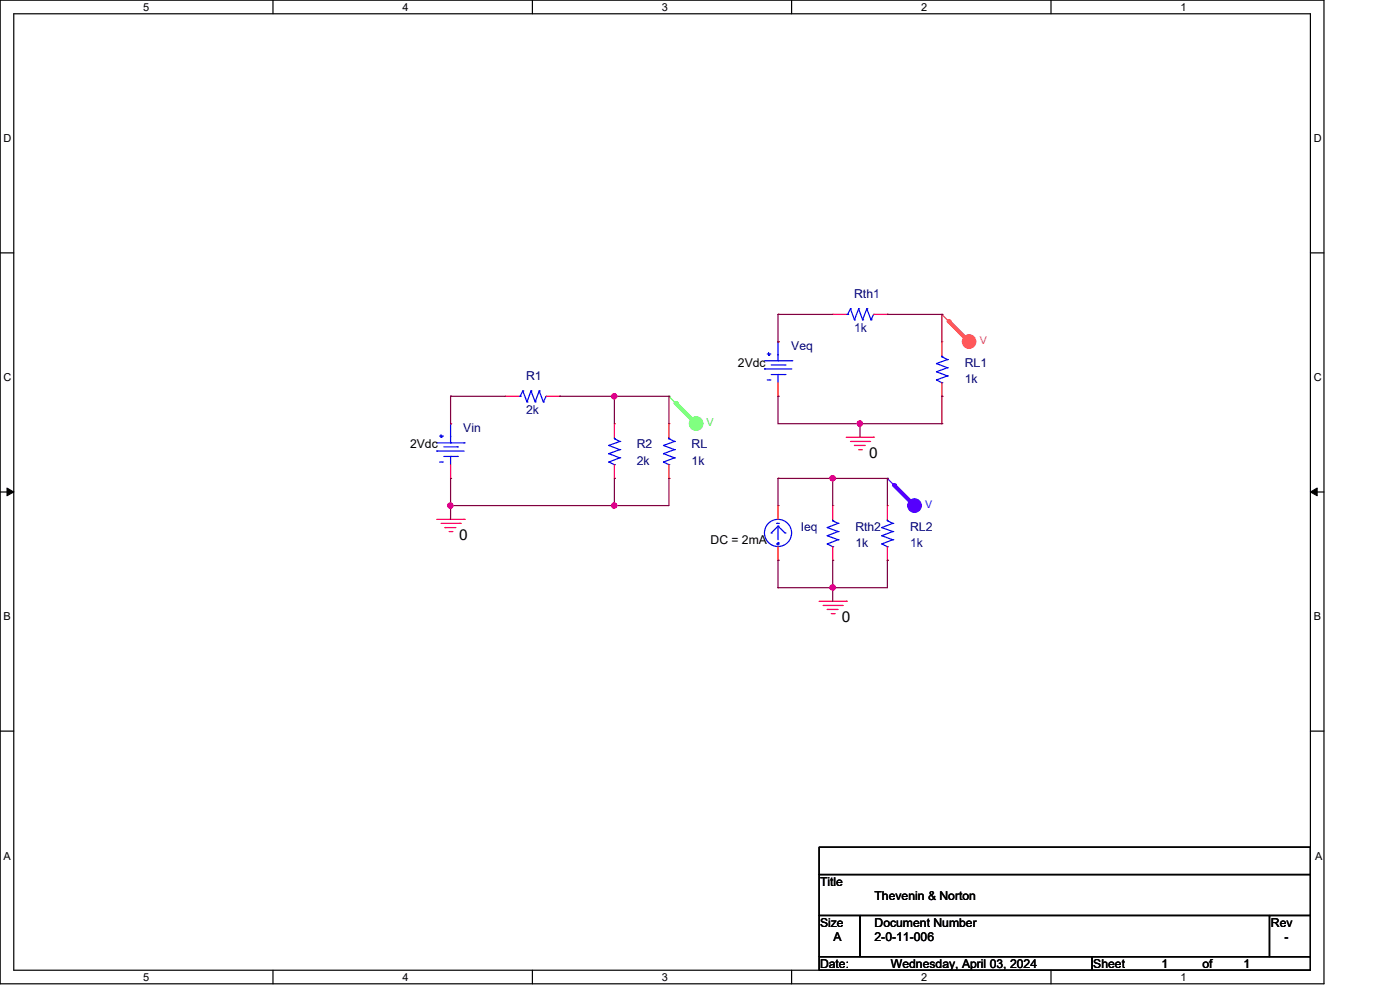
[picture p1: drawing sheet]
<svg xmlns="http://www.w3.org/2000/svg" width="297mm" height="210mm" viewBox="0 0 297 210" stroke-linecap="round" stroke-linejoin="round" font-family="sans-serif">
<g fill="none" stroke="#000" stroke-width=".25">
<path d="M0 0h280.6v208.4h-280.6zM2.9 2.9h274.8v202.6h-274.8zM57.8 0v2.9M112.8 0v2.9M167.8 0v2.9M222.7 0v2.9M0 53.6h2.9M277.7 53.6h2.9M0 104.2h2.9M277.7 104.2h2.9M0 154.9h2.9M277.7 154.9h2.9"/>
<path d="M173.6 179.4h104.1v5.8h-104.1zM173.6 185.2h104.1v8.7h-104.1zM173.6 193.9h8.7v8.7h-8.7zM182.3 193.9h86.7v8.7h-86.7zM269 193.9h8.7v8.7h-8.7zM57.8 205.5v2.9M112.8 205.5v2.9M167.8 205.5v2.9M173.6 202.6h57.8v2.9h-57.8zM222.7 205.5v2.9M231.4 202.6h46.3v2.9h-46.3z"/>
</g>
<path d="M1.5 103.4l1.4 .8-1.4 .8zM277.7 104.2l1.4-.8v1.6z" fill="#000" stroke="#000" stroke-width=".21"/>
<g fill="none" stroke="#f00" stroke-width=".25">
<path d="M179.3 92.6h5.8M180.2 93.5h4.1M181.1 94.4h.1M181.1 94.4h2.3M182 95.2h.6M182.6 95.2h.1M184.3 93.5h.1M185.1 92.6h.1M92.6 110h5.8M93.5 110.9h4M94.3 111.7h.1M94.3 111.7h2.3"/>
<path d="M95.2 112.6h.6M95.8 112.6h.1M97.5 110.9h.1M98.4 110h.1M173.6 127.4h5.7M174.4 128.2h4.1M175.3 129.1h.1M175.3 129.1h2.3M176.2 130h.6M176.8 130h.1M178.5 128.2h.1M179.3 127.4h.1"/>
</g>
<circle cx="147.5" cy="89.7" r="1.42" fill="#5f5" stroke="#5f5" stroke-width=".25"/>
<path d="M141.7 83.9h.1M141.7 83.9l5.8 5.8" fill="none" stroke="#5f5" stroke-width=".25"/>
<path d="M143.2 85.4l4.3 4.3" fill="none" stroke="#5f5" stroke-width=".85"/>
<circle cx="143.2" cy="85.4" r=".42" fill="#5f5"/>
<circle cx="205.4" cy="72.3" r="1.43" fill="#f55" stroke="#f55" stroke-width=".25"/>
<path d="M199.6 66.6h.1M199.6 66.6l5.8 5.8" fill="none" stroke="#f55" stroke-width=".25"/>
<path d="M201 68l4.4 4.4" fill="none" stroke="#f55" stroke-width=".85"/>
<circle cx="201" cy="68" r=".42" fill="#f55"/>
<circle cx="193.8" cy="107.1" r="1.44" fill="#50f" stroke="#50f" stroke-width=".25"/>
<path d="M188.1 101.3h.1M188.1 101.3l5.7 5.8" fill="none" stroke="#50f" stroke-width=".25"/>
<path d="M189.5 102.8l4.3 4.3" fill="none" stroke="#50f" stroke-width=".85"/>
<circle cx="189.5" cy="102.8" r=".42" fill="#50f"/>
<g fill="none" stroke="#00f" stroke-width=".25">
<path d="M162 78.1h.1M162 78.1h5.8M162 76.4h5.8M162.6 75h.5M162.9 75.3h.1M162.9 74.7v.6M163.1 75h.1M163.4 77.3h3M163.4 79.3h3M164.9 76.4h.1M164.9 79.3h.1M164.9 72.4h.1"/>
<path d="M164.9 72.4v4M164.9 79.3v1.8M166.4 77.3h.1M166.4 79.3h.1M167.8 76.4h.1M179.3 66.6h.3M179.6 66.6h.1M180.2 65.4h.1M180.2 65.4l-.6 1.2M180.2 65.4l.9 2.3M181.1 67.7h.1M182 65.4h.1"/>
<path d="M182 65.4l-.9 2.3M182 65.4l.8 2.3M182.8 67.7h.1M183.7 65.4h.1M183.7 65.4l-.9 2.3M183.7 65.4l.9 2.3M184.6 67.7h.1M185.1 66.6h.1M185.1 66.6l-.5 1.1M198.5 77h.1M198.5 78.7h.1M198.5 77l2.3 .9"/>
<path d="M198.5 78.7l2.3 .9M199.6 75.6h.1M199.6 75.6l1.2 .6M199.6 75.3v.3M200.8 76.2h.1M200.8 77.9h.1M200.8 79.6h.1M200.8 76.2l-2.3 .8M200.8 77.9l-2.3 .8M200.8 79.6l-2.3 .9M92.6 95.5h.1M92.6 95.5h5.8"/>
<path d="M92.6 93.8h5.8M93.2 92.4h.6M93.2 97.9h.6M93.5 92.6h.1M93.5 92.1v.5M93.8 92.4h.1M93.8 97.9h.1M94 94.6h2.9M94 96.7h2.9M95.5 93.8h.1M95.5 96.7h.1M95.5 89.7h.1"/>
<path d="M95.5 89.7v4.1M95.5 96.7v1.7M96.9 94.6h.1M96.9 96.7h.1M98.4 93.8h.1M109.9 83.9h.3M110.2 83.9h.1M110.8 82.8h.1M110.8 82.8l-.6 1.1M110.8 82.8l.9 2.3M111.7 85.1h.1M112.5 82.8h.1"/>
<path d="M112.5 82.8l-.8 2.3M112.5 82.8l.9 2.3M113.4 85.1h.1M114.3 82.8h.1M114.3 82.8l-.9 2.3M114.3 82.8l.8 2.3M115.1 85.1h.1M115.7 83.9h.1M115.7 83.9l-.6 1.2M129 94.4h.1M129 96.1h.1M129 97.9h.1"/>
<path d="M129 94.4l2.3 .8M129 96.1l2.3 .9M129 97.9l1.2 .5M130.2 98.4h.1M130.2 92.9h.1M130.2 92.9l1.1 .6M130.2 92.6v.3M131.3 93.5h.1M131.3 95.2h.1M131.3 97h.1M131.3 93.5l-2.3 .9M131.3 95.2l-2.3 .9"/>
<path d="M131.3 97l-2.3 .9M140.6 94.4h.1M140.6 96.1h.1M140.6 97.9h.1M140.6 94.4l2.3 .8M140.6 96.1l2.3 .9M140.6 97.9l1.1 .5M141.7 98.4h.1M141.7 92.9h.1M141.7 92.9l1.2 .6M141.7 92.6v.3M142.9 93.5h.1"/>
<path d="M142.9 95.2h.1M142.9 97h.1M142.9 93.5l-2.3 .9M142.9 95.2l-2.3 .9M142.9 97l-2.3 .9M162.6 80.5h.5M163.1 80.5h.1M198.5 80.5h.1M198.5 80.5l1.1 .6M199.6 81.1h.1M163.4 112.9h.1M164.6 110.9h.1"/>
<path d="M164.6 115.2h.1M164.6 110.9h.6M164.6 115.2h.6M164.9 111.4h.1M164.9 114.9h.1M164.9 111.4v2.9M164.9 114.9v.6M164.9 111.4l1.5 1.5M164.9 111.4l-1.5 1.5M166.4 112.9h.1M175.3 111.7h.1M175.3 113.5h.1"/>
<path d="M175.3 115.2h.1M175.3 111.7l2.3 .9M175.3 113.5l2.3 .8M175.3 115.2l1.2 .6M176.5 115.8h.1M176.5 110.3h.1M176.5 110.3l1.1 .6M176.5 110v.3M177.6 110.9h.1M177.6 112.6h.1M177.6 114.3h.1M177.6 110.9l-2.3 .8"/>
<path d="M177.6 112.6l-2.3 .9M177.6 114.3l-2.3 .9M186.9 111.7h.1M186.9 113.5h.1M186.9 115.2h.1M186.9 111.7l2.3 .9M186.9 113.5l2.3 .8M186.9 115.2l1.2 .6M188.1 115.8h.1M188.1 110.3h.1M188.1 110.3l1.1 .6M188.1 110v.3"/>
<path d="M189.2 110.9h.1M189.2 112.6h.1M189.2 114.3h.1M189.2 110.9l-2.3 .8M189.2 112.6l-2.3 .9M189.2 114.3l-2.3 .9"/>
<circle cx="164.9" cy="112.9" r="2.88"/>
</g>
<g fill="none" stroke="#f00" stroke-width=".25">
<path d="M164.9 72.4h.1M176.5 66.6h.1M176.5 66.6h2.8M185.1 66.6h3M188.1 66.6h.1M199.6 72.4h.1M199.6 72.4v2.9M95.5 89.7h.1M95.5 98.4v2.9M107 83.9h.1M107 83.9h2.9M115.7 83.9h2.9"/>
<path d="M118.6 83.9h.1M130.2 89.7h.1M130.2 89.7v2.9M130.2 98.4v2.9M141.7 89.7h.1M141.7 89.7v2.9M141.7 98.4v2.9M164.9 83.9h.1M164.9 81.1v2.8M199.6 83.9h.1M199.6 81.1v2.8M95.5 101.3h.1"/>
<path d="M130.2 101.3h.1M141.7 101.3h.1M164.9 118.7h.1M164.9 107.1h.1M164.9 107.1v2.9M164.9 115.8v2.9M176.5 118.7h.1M176.5 107.1h.1M176.5 107.1v2.9M176.5 115.8v2.9M188.1 118.7h.1M188.1 107.1h.1"/>
<path d="M188.1 107.1v2.9M188.1 115.8v2.9"/>
</g>
<g fill="none" stroke="#800040" stroke-width=".25">
<path d="M164.9 66.6h.1M164.9 66.6v5.8M164.9 66.6h11.6M188.1 66.6h.1M188.1 66.6h11.5M199.6 66.6h.1M199.6 66.6v5.8M95.5 83.9h.1M95.5 83.9v5.8M95.5 83.9h11.5M118.6 83.9h.1M118.6 83.9h23.1"/>
<path d="M130.2 83.9h.1M130.2 83.9v5.8M141.7 83.9h.1M141.7 83.9v5.8M164.9 83.9h.1M164.9 83.9v5.8h34.7M182.3 89.7h.1M182.3 89.7v2.9M199.6 83.9h.1M199.6 89.7h.1M199.6 83.9v5.8M95.5 101.3h.1"/>
<path d="M95.5 107.1h.1M95.5 101.3v8.7M130.2 101.3h.1M130.2 107.1h.1M130.2 101.3v5.8M141.7 101.3h.1M141.7 101.3v5.8h-46.2M164.9 101.3h.1M164.9 118.7h.1M164.9 101.3v5.8M164.9 118.7v5.8M164.9 101.3h23.2"/>
<path d="M176.5 101.3h.1M176.5 118.7h.1M176.5 101.3v5.8M176.5 118.7v8.7M188.1 101.3h.1M188.1 118.7h.1M188.1 101.3v5.8M188.1 118.7v5.8h-23.2M164.9 124.5h.1M176.5 124.5h.1"/>
</g>
<g fill="#f0f" stroke="#f0f" stroke-width=".25">
<circle cx="130.2" cy="83.9" r=".55"/>
<circle cx="95.4" cy="107.1" r=".55"/>
<circle cx="130.2" cy="107.1" r=".55"/>
<circle cx="182.2" cy="89.7" r=".56"/>
<circle cx="176.5" cy="101.3" r=".56"/>
<circle cx="176.5" cy="124.4" r=".56"/>
</g>
<g font-size="3.2">
<text x="184.2" y="97">0</text>
<text x="97.3" y="114.3">0</text>
<text x="178.4" y="131.7">0</text>
</g>
<g font-size="2.6" fill="#000080">
<text x="181" y="63.2">Rth1</text>
<text x="181" y="70.4">1k</text>
<text x="167.7" y="74.2">Veq</text>
<text x="204.5" y="77.6">RL1</text>
<text x="111.5" y="80.5">R1</text>
<text x="204.5" y="81.1">1k</text>
<text x="111.5" y="87.8">2k</text>
<text x="98.2" y="91.5">Vin</text>
<text x="135" y="95">R2</text>
<text x="146.6" y="95">RL</text>
<text x="135" y="98.5">2k</text>
<text x="146.6" y="98.5">1k</text>
<text x="169.7" y="112.4">Ieq</text>
<text x="181.3" y="112.4">Rth2</text>
<text x="192.9" y="112.4">RL2</text>
<text x="181.3" y="115.9">1k</text>
<text x="192.9" y="115.9">1k</text>
</g>
<g font-size="2.6">
<text x="156.4" y="77.6">2Vdc</text>
<text x="86.9" y="95">2Vdc</text>
<text x="150.6" y="115.3">DC = 2mA</text>
<text x="173.8" y="187.7">Title</text>
<text x="185.3" y="190.6">Thevenin &amp; Norton</text>
<text x="173.8" y="196.3">Size</text>
<text x="185.3" y="196.3">Document Number</text>
<text x="269.3" y="196.3">Rev</text>
<text x="176.7" y="199.3">A</text>
<text x="185.3" y="199.3">2-0-11-006</text>
<text x="272.2" y="199.3">-</text>
<text x="173.8" y="205.1">Date:</text>
<text x="188.8" y="205.1">Wednesday, April 03, 2024</text>
<text x="231.7" y="205.1">Sheet</text>
<text x="246.2" y="205.1">1</text>
<text x="254.8" y="205.1">of</text>
<text x="263.5" y="205.1">1</text>
</g>
<g font-size="2.3">
<text x="30.4" y="2.2">5</text>
<text x="85.3" y="2.2">4</text>
<text x="140.3" y="2.2">3</text>
<text x="195.2" y="2.2">2</text>
<text x="250.2" y="2.2">1</text>
<text x=".8" y="30.1">D</text>
<text x="278.4" y="30.1">D</text>
<text x=".8" y="80.8">C</text>
<text x="278.4" y="80.8">C</text>
<text x=".8" y="131.4">B</text>
<text x="278.4" y="131.4">B</text>
<text x=".8" y="182.2">A</text>
<text x="278.7" y="182.2">A</text>
<text x="30.4" y="207.7">5</text>
<text x="85.3" y="207.7">4</text>
<text x="140.3" y="207.7">3</text>
<text x="195.2" y="207.7">2</text>
<text x="250.2" y="207.7">1</text>
</g>
<text font-size="2.3" fill="#f55" x="207.6" y="72.8">V</text>
<text font-size="2.3" fill="#5f5" x="149.7" y="90.2">V</text>
<text font-size="2.3" fill="#50f" x="196" y="107.5">V</text>
</svg>
